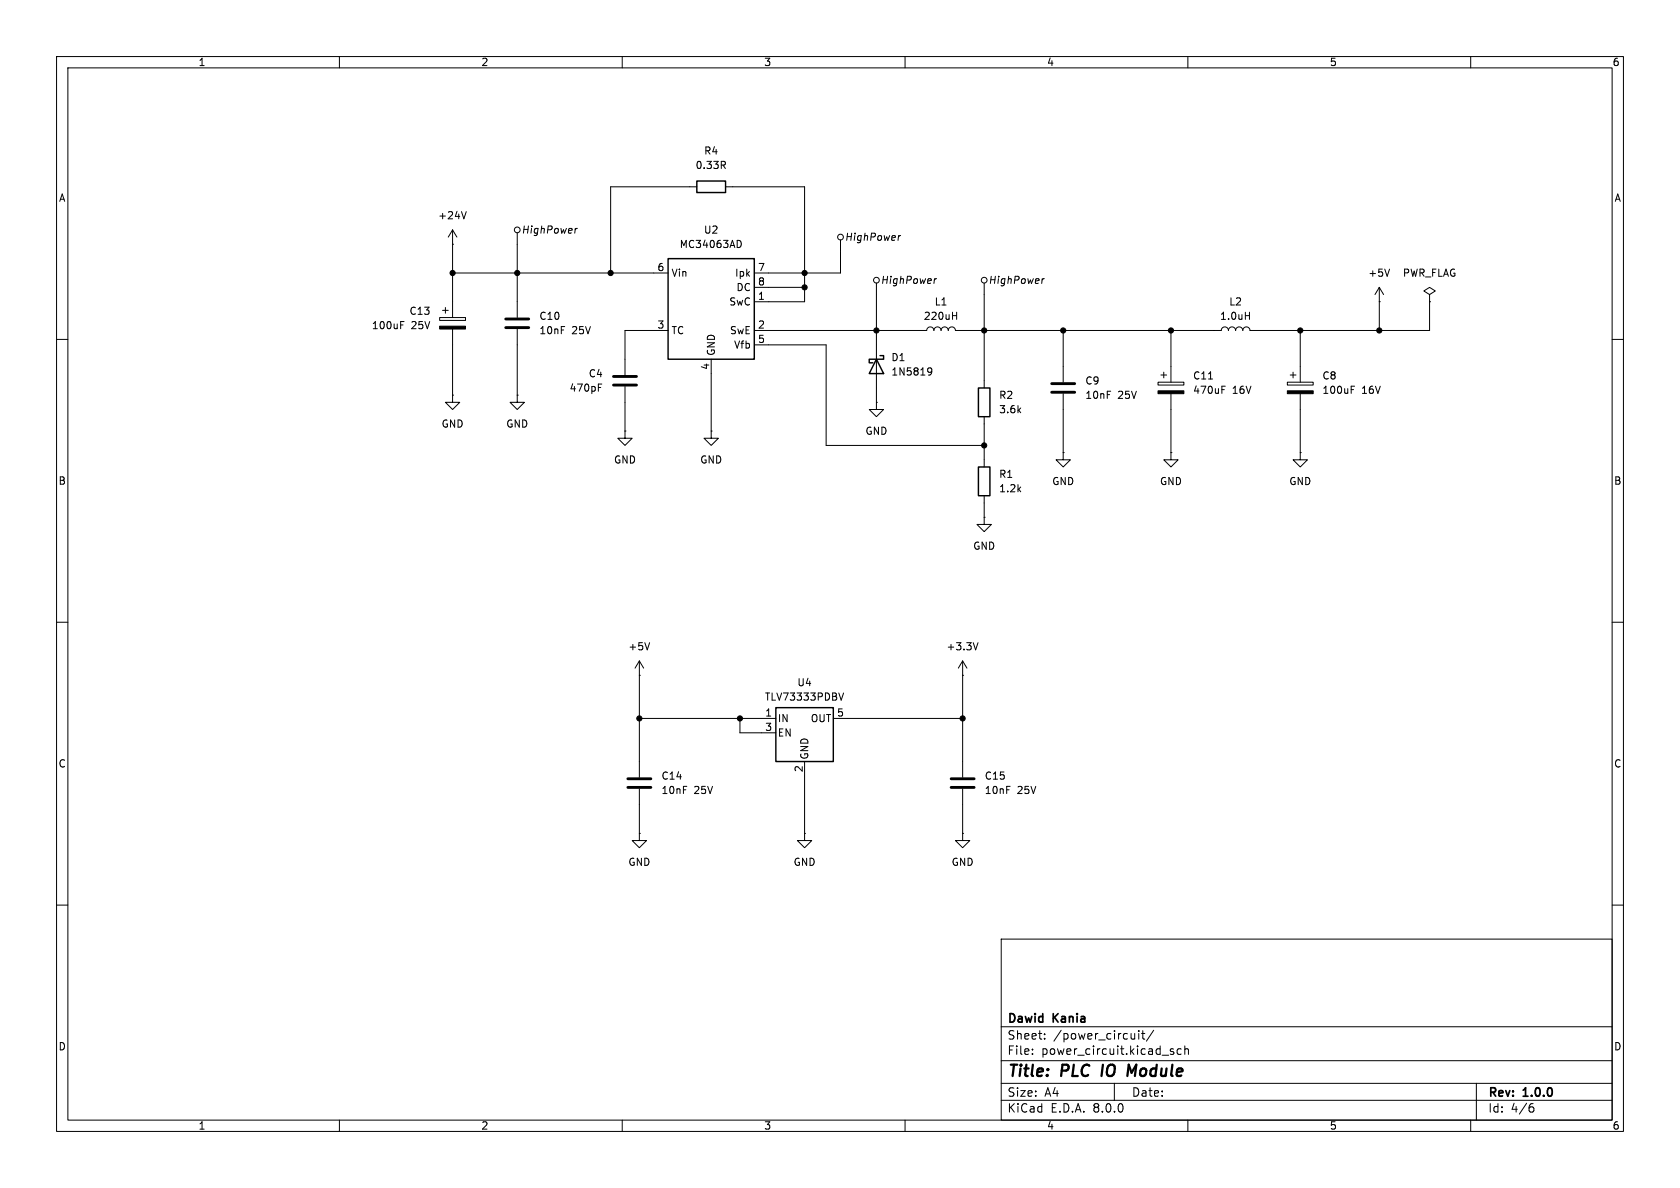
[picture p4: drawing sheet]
<svg xmlns="http://www.w3.org/2000/svg" width="297mm" height="210mm" viewBox="0 0 297 210" stroke-linecap="round" stroke-linejoin="round" font-family="sans-serif">
<g fill="none" stroke="#000" stroke-width=".18">
<path d="M10 10h277v190h-277zM12 12h273v186h-273zM60 10v2M110 10v2M160 10v2M210 10v2M260 10v2M82.4 37.4l-.4 1.3M123.2 33h-15.3v15.3M127.8 29.2l.4 .6M128.1 28.6l.1 .2-.1 .3M128.3 33h13.9v20.3h-8.9"/>
<path d="M10 60h2M70.8 57.4h.5M70.8 56.8h.6M77.7 56.1h4.6v.5h-4.6zM78.2 54.9h1M78.7 54.4v1M80 43.2h.1M80 40.6v15.5M80 58.2v11.7M80 40.6l-.8 1.3M80 40.6l.8 1.3M80 48.3h38.1"/>
<path d="M91.4 41.1v15M91.4 58.2v11.7M101.7 40.4l-.1 .8M102.1 40.4l-.4 .2M118.1 58.4h-7.6v7.9M130.6 42.5a.68 .68 0 0 1 .5 .6 .68 .68 0 0 1-.5 .7M133.3 50.8h8.9M148.6 42.4v5.9h-15.3M154.9 50v21.1M158.9 41.6l-.1 .9M159.2 41.6l-.4 .3M165.2 49.3l-.1 .8"/>
<path d="M165.6 49.3l-.4 .2M168.4 55.8h.7M169.1 55.2v1.3M174 50v18.6M184.3 49.3l-.1 .8M184.6 49.3l-.4 .2M188 58.4v9.2M207 58.4v9.2M220.2 55.8h.7M220.9 55.2v1.3M229.9 58.4v9.2M243.8 53.3h.1"/>
<path d="M243.8 50.8l-.7 1.3M243.8 50.8v7.6M243.8 50.8l.8 1.3M245.7 47.6l-.5 1.2M252.7 52.1l1-.7-1-.6-1 .6 1 .7v1.2M252.7 53.3h.1M252.7 53.3v5.1h-31.7a.64 .64 0 0 0-.7-.6 .64 .64 0 0 0-.6 .6 .64 .64 0 0 0-.6-.6 .64 .64 0 0 0-.7 .6 .64 .64 0 0 0-.6-.6 .64 .64 0 0 0-.6 .6 .64 .64 0 0 0-.7-.6 .64 .64 0 0 0-.6 .6h-47a.64 .64 0 0 0-.6-.6 .64 .64 0 0 0-.7 .6 .64 .64 0 0 0-.6-.6 .64 .64 0 0 0-.6 .6 .64 .64 0 0 0-.7-.6 .64 .64 0 0 0-.6 .6 .64 .64 0 0 0-.6-.6 .64 .64 0 0 0-.7 .6h-30.5M285 60h2M80 69.9v1.2h1.3l-1.3 1.3-1.3-1.3h1.3M80 69.9h.1M91.4 69.9v1.2h1.3l-1.3 1.3-1.2-1.3h1.2M91.4 69.9h.1"/>
<path d="M105.8 68.5h.4M105.8 67.9h.6M110.5 76.2v1.3h1.3l-1.3 1.2-1.3-1.2h1.3M110.5 76.2h.1M110.5 68.3v7.9M125.7 76.2v1.3h1.3l-1.3 1.2-1.2-1.2h1.2M125.7 76.2h.1M125.7 63.5v12.7M133.3 61h12.7v17.7h28M154.9 71.1v1.3h1.3l-1.3 1.3-1.2-1.3h1.2M154.9 71.1h.1M164.1 65.1l.4-.1 .2 .2a.84 .84 0 0 1-.3 1.1h-.3"/>
<path d="M164.7 65.6l-.2 .2h-.4M174 73.7v8.9M188 69.6v10.4M204.7 67.6h4.6v.5h-4.6zM205.2 66.3h1M205.7 65.8v1M207 69.6v10.4M213.7 67h.7M216 68.9h.4M216 68.3h.6M227.6 67.6h4.6v.5h-4.6zM228.1 66.3h1"/>
<path d="M228.6 65.8v1M229.9 69.6v10.4M238.9 68.9h.4M238.9 68.3h.6M174 91.4v1.3h1.3l-1.3 1.3-1.3-1.3h1.3M174 91.4h.1M174 87.6v3.8M188 80v1.3h1.2l-1.2 1.3-1.3-1.3h1.3M188 80h.1M207 80v1.3h1.3l-1.3 1.3-1.3-1.3h1.3M207 80h.1M229.9 80v1.3h1.2l-1.2 1.3-1.3-1.3h1.3"/>
<path d="M229.9 80h.1M10 110h2M113 119.4h.1M113 116.8l-.7 1.3M113 116.8v20.6M113 116.8l.8 1.3M114.8 113.6l-.4 1.3M170.2 119.4h.1M170.2 116.8v20.6M170.2 116.8l-.8 1.3M170.2 116.8l.7 1.3M172.9 113.6l-.4 1.3"/>
<path d="M285 110h2M113 139.4v7.9M113 127h24.2M130.8 127v2.5h6.4M142.2 134.6v12.7M147.3 127h22.9M148.3 122.5l.4 1.3 .4-1.3M170.2 139.4v7.9M10 160h2M113 147.3v1.3h1.3l-1.3 1.3-1.2-1.3h1.2M113 147.3h.1M142.2 147.3v1.3h1.3l-1.3 1.3-1.2-1.3h1.2"/>
<path d="M142.2 147.3h.1M170.2 147.3v1.3h1.2l-1.2 1.3-1.3-1.3h1.3M170.2 147.3h.1M285 160h2M177 166h108v32h-108zM60 198v2M110 198v2M160 198v2M177 194.5h108M177 191.5h108M177 187.5h108M177 181.5h108"/>
<path d="M182.5 186.3v.1M182.5 185.5v.1M184.7 183.6v.1M184.7 182.8v.1M197 191.5v3M200.6 182.7v1M200.6 183.6l-.2 .1M201.3 182.2v.1M201.3 182.7v1M201.8 182.7h.6M202 182.2v1.3l.4 .2M204 182.1l-1.3 2"/>
<path d="M207.5 185.5l-.4-.1-.2 .2 .1 .2 .5 .2v.3h-.6M208.8 185.5l-.4-.1-.3 .3v.4l.1 .2h.6M209.5 185.5l.2-.1 .3 .1 .1 .9M209.5 184.9v1.5M210 198v2M260 198v2M261 191.5v6.5M270.6 195.7h.3l.3 .3-.1 .5-.5 .1M271 195.1l-.4 .1"/>
<circle cx="91.4" cy="40.6" r=".51"/>
<circle cx="148.6" cy="41.9" r=".51"/>
<circle cx="154.9" cy="49.5" r=".51"/>
<circle cx="174" cy="49.5" r=".51"/>
</g>
<path d="M195 188.2l-.3 2M199.6 188.2l.4 1.4 .9-1.4" fill="none" stroke="#000" stroke-width=".4"/>
<path d="M89.4 57.9h4.1M89.4 56.4h4.1M108.5 68.1h4M108.5 66.5h4M185.9 69.3h4.1M185.9 67.8h4.1M111 139.2h4.1M111 137.7h4.1M168.1 139.2h4.1M168.1 137.7h4.1" fill="none" stroke="#000" stroke-width=".51"/>
<path d="M123.2 32h5.1v2h-5.1zM118.1 45.7h15.2v17.8h-15.2zM154.9 63.5l1.3 2.5h-2.5zM155.6 62.9h.6v.6h-2.5v.6h.6M173 68.6h2v5.1h-2zM173 82.6h2v5h-2zM137.2 125.1h10.1v9.5h-10.1z" fill="none" stroke="#000" stroke-width=".25"/>
<g fill="#000" stroke="#000" stroke-width=".18">
<path d="M77.7 57.7h4.6v.5h-4.6zM204.7 69.1h4.6v.5h-4.6zM227.6 69.1h4.6v.5h-4.6z"/>
<circle cx="80" cy="48.3" r=".46"/>
<circle cx="91.4" cy="48.3" r=".46"/>
<circle cx="107.9" cy="48.3" r=".46"/>
<circle cx="142.2" cy="50.8" r=".46"/>
<circle cx="142.2" cy="48.3" r=".46"/>
<circle cx="154.9" cy="58.4" r=".46"/>
<circle cx="174" cy="58.4" r=".46"/>
<circle cx="188" cy="58.4" r=".46"/>
<circle cx="207" cy="58.4" r=".46"/>
<circle cx="229.9" cy="58.4" r=".46"/>
<circle cx="243.8" cy="58.4" r=".46"/>
<circle cx="174" cy="78.7" r=".46"/>
<circle cx="113" cy="127" r=".46"/>
<circle cx="130.8" cy="127" r=".46"/>
<circle cx="170.2" cy="127" r=".46"/>
</g>
<g font-size="2.8">
<text x="178" y="190.9">Title:</text>
<text x="187.7" y="190.9">PLC</text>
<text x="195.6" y="190.9">IO</text>
<text x="201" y="190.9">Module</text>
</g>
<g font-size="2.1">
<text x="178" y="184">Sheet:</text>
<text x="178" y="181.2">Dawid</text>
<text x="186.2" y="184">/power_circuit/</text>
<text x="186.2" y="181.2">Kania</text>
<text x="178" y="186.7">File:</text>
<text x="184.1" y="186.7">power_circuit.kicad_sch</text>
<text x="178" y="196.9">KiCad</text>
<text x="178" y="194.1">Size:</text>
<text x="184.7" y="194.1">A4</text>
<text x="185.7" y="196.9">E.D.A.</text>
<text x="193.3" y="196.9">8.0.0</text>
<text x="200" y="194.1">Date:</text>
<text x="263" y="194.3">Rev:</text>
<text x="263" y="196.9">Id:</text>
<text x="267.1" y="196.9">4/6</text>
<text x="269.4" y="194.3">1.0.0</text>
</g>
<g font-size="1.8">
<text x="35" y="11.9">1</text>
<text x="85" y="11.9">2</text>
<text x="135" y="11.9">3</text>
<text x="185" y="11.9">4</text>
<text x="235" y="11.9">5</text>
<text x="285" y="11.9">6</text>
<text x="124.4" y="27.5">R4</text>
<text x="10.3" y="35.9">A</text>
<text x="122.9" y="30.1">0.33R</text>
<text x="285.3" y="35.9">A</text>
<text x="77.4" y="39">+24V</text>
<text x="92.1" y="41.5">HighPower</text>
<text x="124.4" y="41.5">U2</text>
<text x="120.1" y="44">MC34063AD</text>
<text x="149.3" y="42.8">HighPower</text>
<text x="116.1" y="48">6</text>
<text x="118.6" y="49.1">Vin</text>
<text x="129.9" y="49.1">Ipk</text>
<text x="130.1" y="51.7">DC</text>
<text x="133.9" y="53.1">1</text>
<text x="133.9" y="48">7</text>
<text x="133.9" y="50.5">8</text>
<text x="155.6" y="50.4">HighPower</text>
<text x="174.7" y="50.4">HighPower</text>
<text x="241.8" y="49.1">+5V</text>
<text x="247.9" y="49.1">PWR_FLAG</text>
<text x="65.6" y="58.4">100uF</text>
<text x="72.3" y="55.9">C13</text>
<text x="72.7" y="58.4">25V</text>
<text x="95.3" y="56.7">C10</text>
<text x="95.3" y="59.3">10nF</text>
<text x="101.1" y="59.3">25V</text>
<text x="116.1" y="58.2">3</text>
<text x="118.6" y="59.3">TC</text>
<text x="128.8" y="54.2">SwC</text>
<text x="128.9" y="59.3">SwE</text>
<text x="133.9" y="58.2">2</text>
<text x="163.2" y="56.7">220uH</text>
<text x="165.1" y="54.2">L1</text>
<text x="215.6" y="56.7">1.0uH</text>
<text x="217.2" y="54.2">L2</text>
<text x="125.5" y="65.5" transform="rotate(-90 125.5 65.5)">4</text>
<text x="126.6" y="63" transform="rotate(-90 126.6 63)">GND</text>
<text x="129.7" y="61.8">Vfb</text>
<text x="133.9" y="60.7">5</text>
<text x="157.5" y="64">D1</text>
<text x="100.6" y="69.4">470pF</text>
<text x="104" y="66.9">C4</text>
<text x="157.5" y="66.6">1N5819</text>
<text x="176.5" y="70.7">R2</text>
<text x="191.8" y="68.2">C9</text>
<text x="191.8" y="70.7">10nF</text>
<text x="197.6" y="70.7">25V</text>
<text x="210.8" y="69.8">470uF</text>
<text x="210.8" y="67.3">C11</text>
<text x="217.9" y="69.8">16V</text>
<text x="233.7" y="67.3">C8</text>
<text x="233.7" y="69.8">100uF</text>
<text x="240.7" y="69.8">16V</text>
<text x="78" y="75.8">GND</text>
<text x="89.4" y="75.8">GND</text>
<text x="152.9" y="77.1">GND</text>
<text x="176.5" y="73.3">3.6k</text>
<text x="108.5" y="82.1">GND</text>
<text x="123.7" y="82.1">GND</text>
<text x="10.3" y="85.9">B</text>
<text x="176.5" y="84.7">R1</text>
<text x="176.5" y="87.2">1.2k</text>
<text x="185.9" y="86">GND</text>
<text x="205" y="86">GND</text>
<text x="227.8" y="86">GND</text>
<text x="285.3" y="85.9">B</text>
<text x="172" y="97.4">GND</text>
<text x="111" y="115.2">+5V</text>
<text x="167.2" y="115.2">+3.3V</text>
<text x="135.1" y="124.1">TLV73333PDBV</text>
<text x="140.9" y="121.5">U4</text>
<text x="135.2" y="126.7">1</text>
<text x="135.2" y="129.3">3</text>
<text x="137.4" y="127.9">IN</text>
<text x="137.4" y="130.4">EN</text>
<text x="143.2" y="127.9">OUT</text>
<text x="147.9" y="126.7">5</text>
<text x="10.3" y="135.9">C</text>
<text x="142" y="136.6" transform="rotate(-90 142 136.6)">2</text>
<text x="143.1" y="134.4" transform="rotate(-90 143.1 134.4)">GND</text>
<text x="285.3" y="135.9">C</text>
<text x="116.8" y="138">C14</text>
<text x="116.8" y="140.6">10nF</text>
<text x="122.7" y="140.6">25V</text>
<text x="174" y="138">C15</text>
<text x="174" y="140.6">10nF</text>
<text x="179.8" y="140.6">25V</text>
<text x="111" y="153.3">GND</text>
<text x="140.2" y="153.3">GND</text>
<text x="168.1" y="153.3">GND</text>
<text x="10.3" y="185.9">D</text>
<text x="285.3" y="185.9">D</text>
<text x="35" y="199.9">1</text>
<text x="85" y="199.9">2</text>
<text x="135" y="199.9">3</text>
<text x="185" y="199.9">4</text>
<text x="235" y="199.9">5</text>
<text x="285" y="199.9">6</text>
</g>
</svg>
